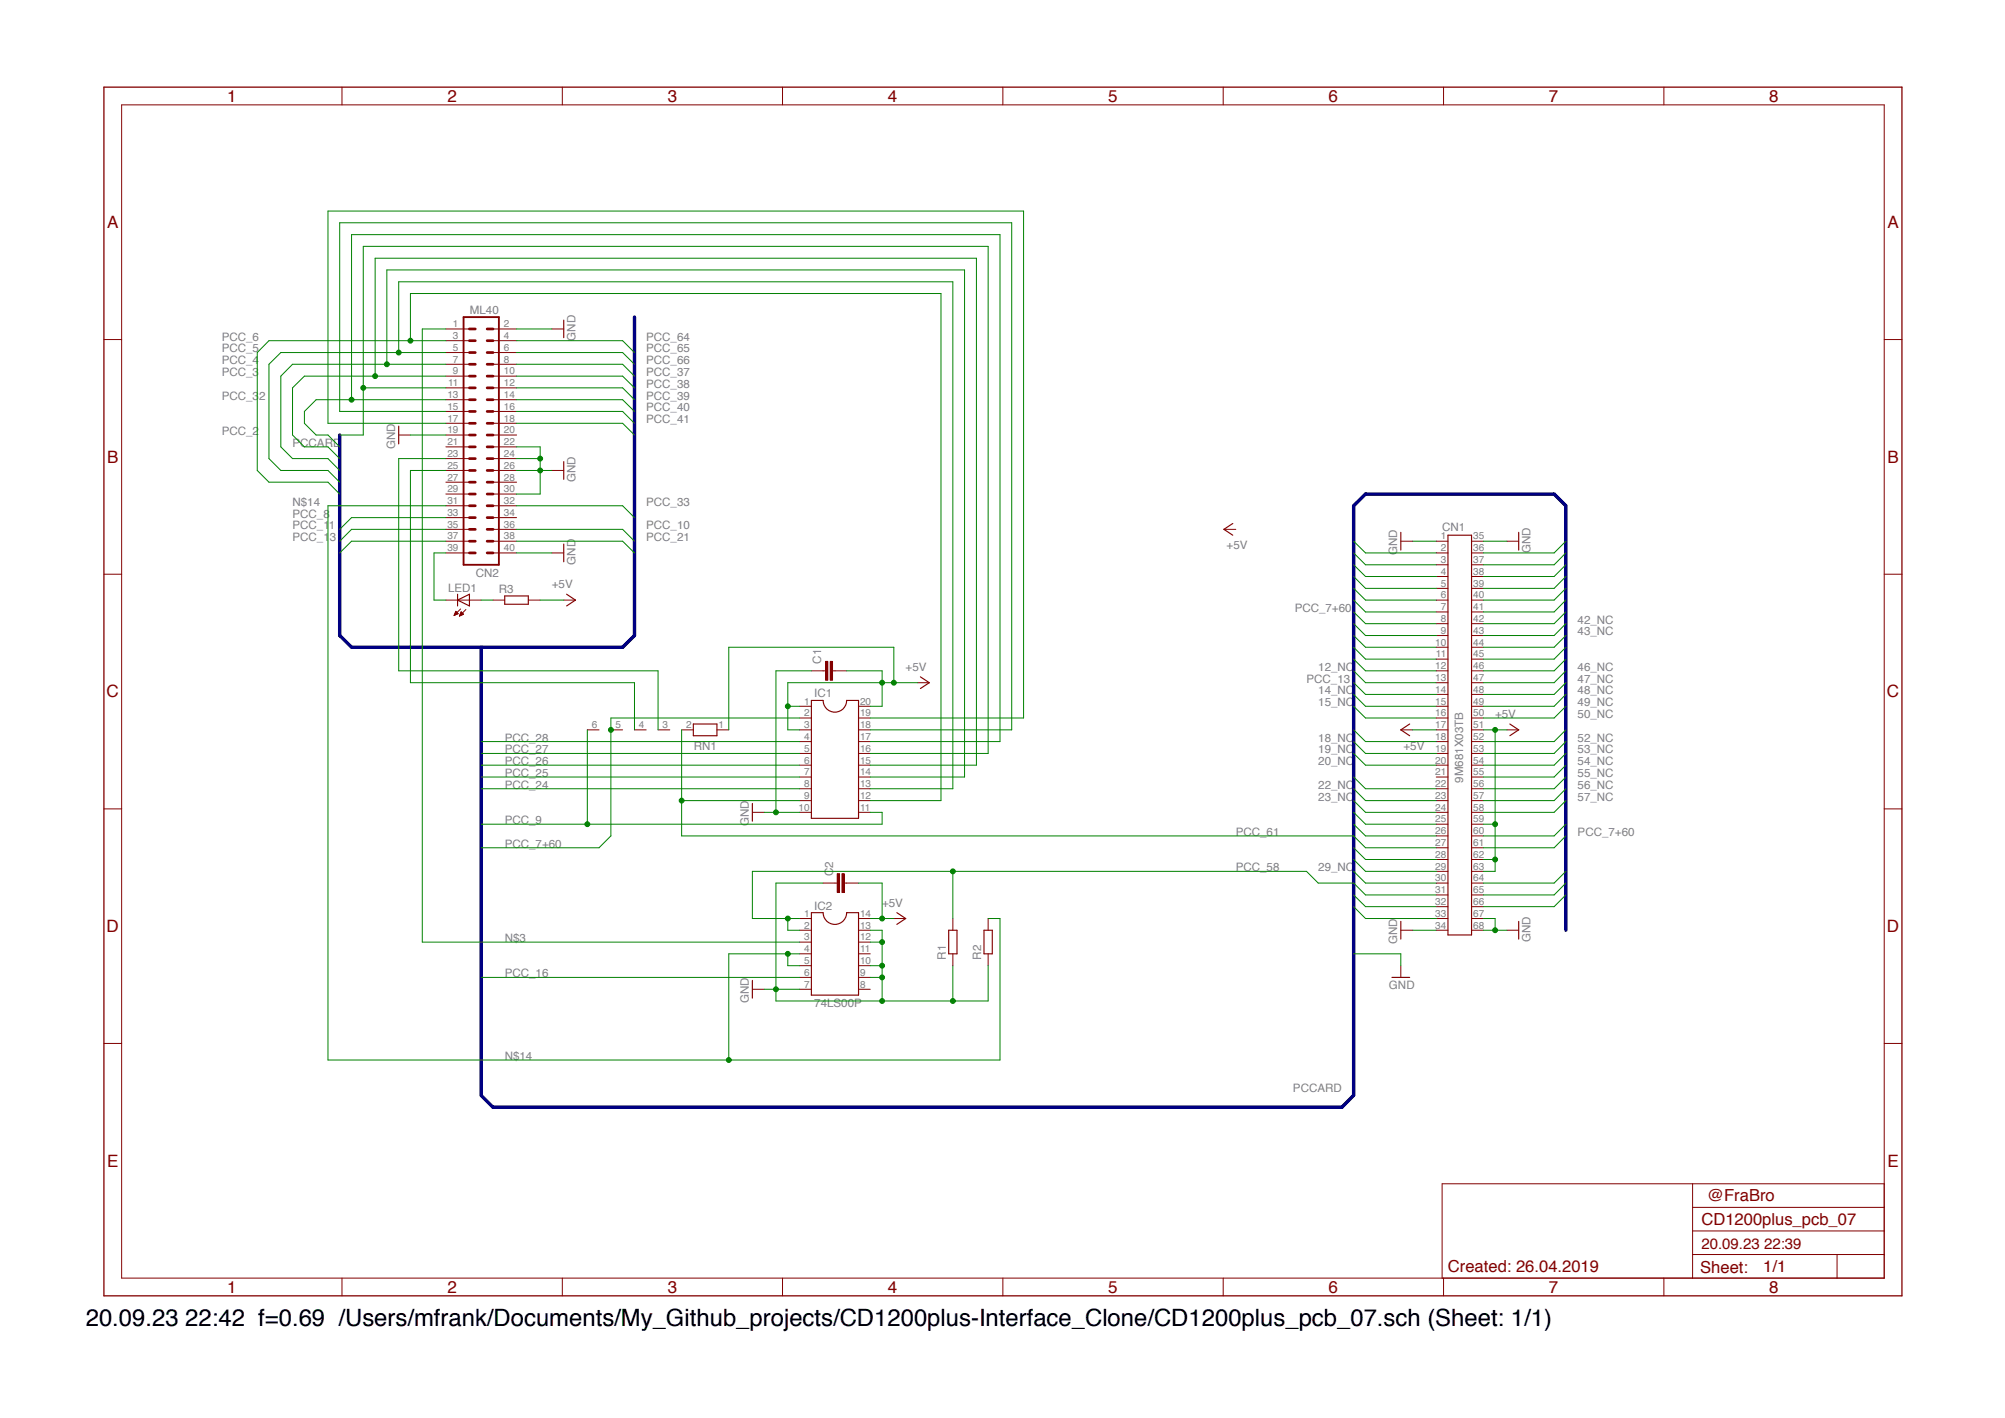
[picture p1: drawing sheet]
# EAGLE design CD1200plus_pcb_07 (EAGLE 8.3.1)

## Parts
C1  C-EU050-035X075  [C050-035X075]
C2  C-EU050-035X075  [C050-035X075]
CN1  9M681X03TB  [9M681X03]
CN2  ML40  [ML40]
IC1  DIL20  [DIL20]
IC2  74LS00P  DIL14  [DIL14]
LED1  LEDSML1206  [SML1206]
R1  R-EU_M1206  [M1206]
R2  R-EU_M1206  [M1206]
R3  R-EU_M1206  [M1206]
RN1  RN05  [RN-6]

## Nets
12_NC: CN1.12
14_NC: CN1.14
15_NC: CN1.15
18_NC: CN1.18
19_NC: CN1.19
20_NC: CN1.20
22_NC: CN1.22
23_NC: CN1.23
29_NC: CN1.29
42_NC: CN1.42
43_NC: CN1.43
46_NC: CN1.46
47_NC: CN1.47
48_NC: CN1.48
49_NC: CN1.49
50_NC: CN1.50
52_NC: CN1.52
53_NC: CN1.53
54_NC: CN1.54
55_NC: CN1.55
56_NC: CN1.56
57_NC: CN1.57
+5V: C1.2 C2.2 CN1.17 CN1.51 CN1.59 CN1.62 CN1.63 IC1.1 IC1.3 IC1.20 IC2.14 R3.2 RN1.1
GND: C1.1 C2.1 CN1.1 CN1.34 CN1.35 CN1.67 CN1.68 CN2.2 CN2.19 CN2.22 CN2.24 CN2.26 CN2.30 CN2.40 IC1.10 IC2.7 IC2.9 IC2.10 IC2.12 IC2.13 R1.1 R2.1
N$1: CN2.23 RN1.3
N$2: CN2.25 RN1.4
N$3: CN2.1 IC2.3
N$4: LED1.A R3.1
N$5: CN2.39 LED1.C
N$11: CN2.15 IC1.18
N$12: CN2.17 IC1.19
N$14: CN2.31 IC2.4 IC2.5 R2.2
PCC_2: CN1.2 CN2.11 IC1.16
PCC_3: CN1.3 CN2.9 IC1.15
PCC_4: CN1.4 CN2.7 IC1.14
PCC_5: CN1.5 CN2.5 IC1.13
PCC_6: CN1.6 CN2.3 IC1.12
PCC_7+60: CN1.7 CN1.60 IC1.2 RN1.5
PCC_8: CN1.8 CN2.33
PCC_9: CN1.9 IC1.11 RN1.6
PCC_10: CN1.10 CN2.36
PCC_11: CN1.11 CN2.35
PCC_13: CN1.13 CN2.37
PCC_16: CN1.16 IC2.6
PCC_21: CN2.38
PCC_24: CN1.24 IC1.8
PCC_25: CN1.25 IC1.7
PCC_26: CN1.26 IC1.6
PCC_27: CN1.27 IC1.5
PCC_28: CN1.28 IC1.4
PCC_30: CN1.30
PCC_31: CN1.31
PCC_32: CN1.32 CN2.13 IC1.17
PCC_33: CN1.33 CN2.32
PCC_36: CN1.36
PCC_37: CN1.37 CN2.10
PCC_38: CN1.38 CN2.12
PCC_39: CN1.39 CN2.14
PCC_40: CN1.40 CN2.16
PCC_41: CN1.41 CN2.18
PCC_44: CN1.44
PCC_45: CN1.45
PCC_58: CN1.58 IC2.1 IC2.2 R1.2
PCC_61: CN1.61 IC1.9 RN1.2
PCC_64: CN1.64 CN2.4
PCC_65: CN1.65 CN2.6
PCC_66: CN1.66 CN2.8
Unconnected: CN1.21 CN2.20 CN2.21 CN2.27 CN2.28 CN2.29 CN2.34 IC2.8 IC2.11

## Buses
PCCARD:VCC,GND,PCC_[2..16],PCC_[18..33],PCC_[36..50],PCC_[52..67],12_NC,14_NC,15_NC,18_NC,19_NC,20_NC,22_NC,23_NC,29_NC,42_NC,43_NC,46_NC,47_NC,48_NC,49_NC,50_NC,52_NC,53_NC,54_NC,55_NC,56_NC,57_NC,PCC_7+60

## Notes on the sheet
- @FraBro
- Created: 26.04.2019
